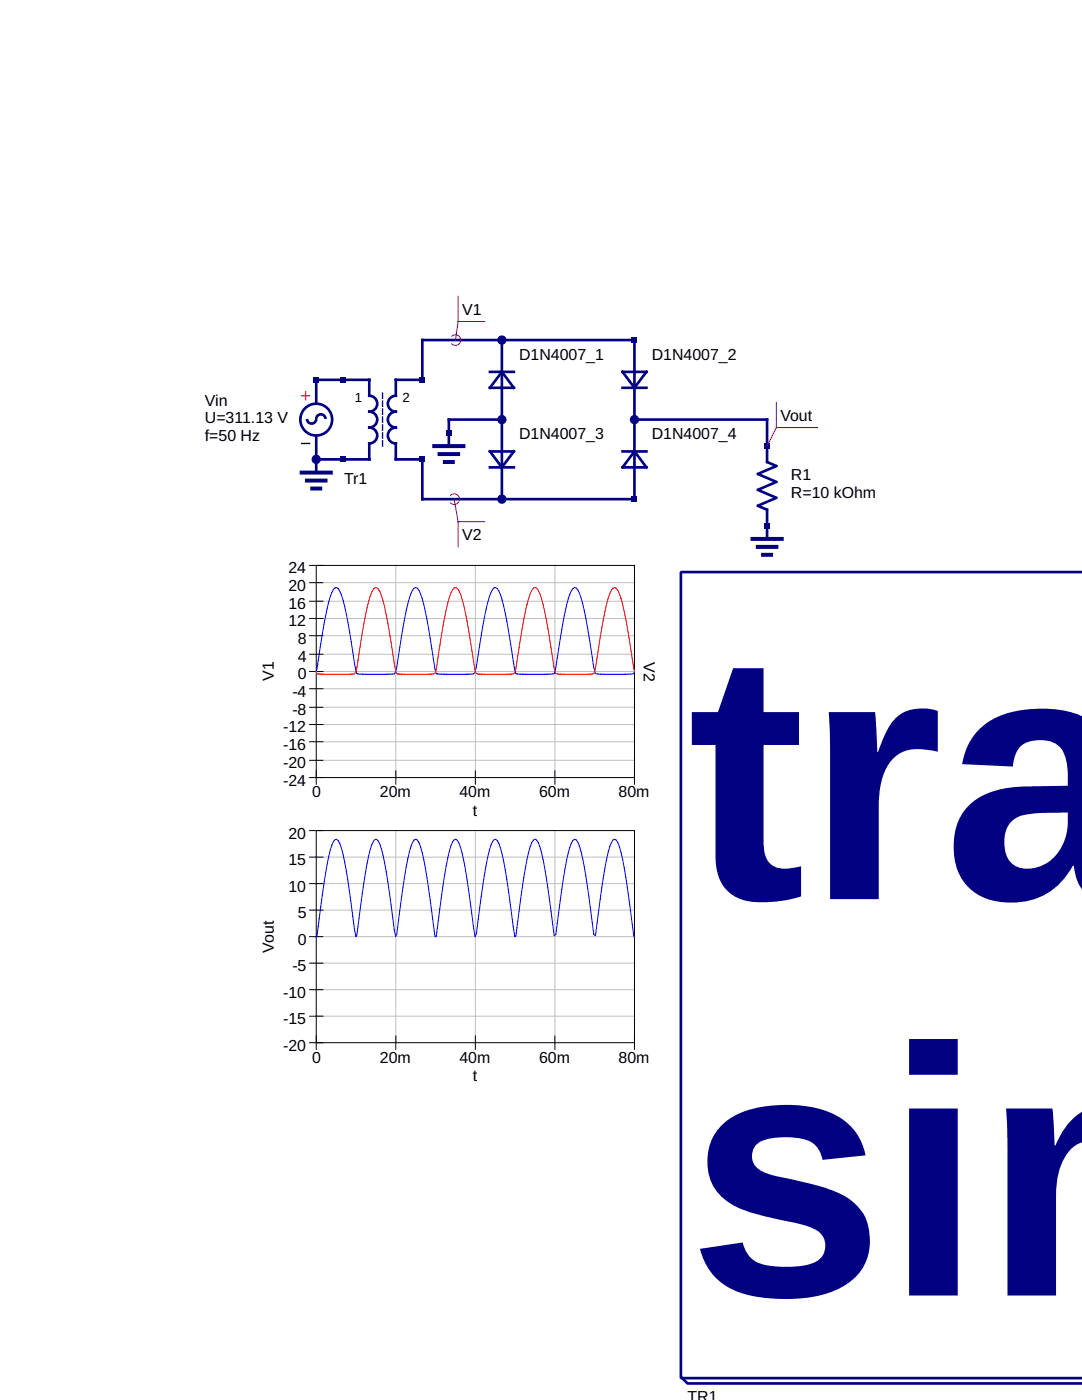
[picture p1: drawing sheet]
<svg xmlns="http://www.w3.org/2000/svg" width="216mm" height="279mm" viewBox="0 0 216 279" stroke-linecap="round" stroke-linejoin="round" font-family="sans-serif">
<g fill="none" stroke="#000080" stroke-width=".53">
<path d="M84.3 67.9h42.3v31.7h-42.3v-7.9h-5.3v-3.2a1.59 1.59 0 0 1-1.6-1.6 1.59 1.59 0 0 1 1.6-1.6 1.59 1.59 0 0 1-1.6-1.6 1.59 1.59 0 0 1 1.6-1.5 1.59 1.59 0 0 1-1.6-1.6 1.59 1.59 0 0 1 1.6-1.6v-3.2h5.3zM97.8 74.2h4.7M100.1 67.9v31.7M100.1 74.2l2.4 3.2h-4.7zM124.2 74.2h4.8l-2.4 3.2zM124.2 77.4h4.8M61.3 83.6a.93 .93 0 0 0 .9 .9 .93 .93 0 0 0 .9-.9 .93 .93 0 0 1 .9-.9 .93 .93 0 0 1 1 .9M63.1 80.6v-4.8h10.6v3.2a1.59 1.59 0 0 1 1.6 1.6 1.59 1.59 0 0 1-1.6 1.6 1.59 1.59 0 0 1 1.6 1.5 1.59 1.59 0 0 1-1.6 1.6 1.59 1.59 0 0 1 1.6 1.6 1.59 1.59 0 0 1-1.6 1.6v3.2h-10.6M63.1 86.9v7.4M97.8 93.3h4.7M97.8 90.1h4.7l-2.4 3.2zM100.1 83.7h-10.5v5.3"/>
<path d="M124.2 90.1h4.8M126.6 83.7h26.5v8.5l1.8 .8-3.7 1.6 3.7 1.6-3.7 1.6 3.7 1.6-3.7 1.5 1.9 .8v5.9M126.6 90.1l2.4 3.2h-4.8zM135.9 114.2v160.8h80M135.9 114.2h.1M135.9 114.2h80M135.9 274.8l1.3 1.3h78.7"/>
<circle cx="63.1" cy="83.7" r="3.2"/>
</g>
<path d="M60.2 94.3h5.8M61.3 95.9h3.7M62.3 97.5h1.6M86.7 89h5.8M87.7 90.6h3.7M88.8 92.2h1.6M150.2 107.6h5.8M151.2 109.1h3.7M152.3 110.7h1.6" fill="none" stroke="#000080" stroke-width=".79"/>
<path d="M76.3 78.4v10.6" fill="none" stroke="#000080" stroke-width=".26" stroke-dasharray="1.1 .5"/>
<path d="M60.2 79h1.6M61 78.2v1.6" fill="none" stroke="#f00" stroke-width=".26"/>
<path d="M60.2 88.5h1.6" fill="none" stroke="#000" stroke-width=".26"/>
<path d="M91.4 59.1v5.1M90.1 67.1a1.06 1.06 0 0 1 1.5 0 1.06 1.06 0 0 1 0 1.5 1.06 1.06 0 0 1-1.5 0M91.4 64.2l-.5 3.7M91.4 64.2h5.3M89.9 98.9a1.06 1.06 0 0 1 1.5 0 1.06 1.06 0 0 1 0 1.5 1.06 1.06 0 0 1-1.5 0M90.6 99.6l.8 4.5M91.4 104.1v5M91.4 104.1h5.3" fill="none" stroke="#800080" stroke-width=".2"/>
<g fill="#000080">
<path d="M89 85.9h1.1v1h-1.1z"/>
<path d="M67.9 75.3h1v1h-1z"/>
<path d="M83.7 75.3h1.1v1h-1.1z"/>
<path d="M83.7 91.1h1.1v1.1h-1.1z"/>
<path d="M67.9 91.1h1v1.1h-1z"/>
<path d="M62.6 75.3h1v1h-1z"/>
</g>
<g fill="#000080" stroke="#000080" stroke-width=".26">
<circle cx="63.1" cy="91.7" r=".79"/>
<circle cx="100.1" cy="67.9" r=".79"/>
<circle cx="100.1" cy="83.7" r=".79"/>
<circle cx="100.1" cy="99.6" r=".79"/>
<circle cx="126.6" cy="83.7" r=".79"/>
</g>
<g fill="#000080">
<path d="M126.1 67.3h1v1.1h-1z"/>
<path d="M126.1 99.1h1v1h-1z"/>
<path d="M152.5 104.4h1.1v1h-1.1z"/>
<path d="M152.5 88.5h1.1v1.1h-1.1z"/>
</g>
<path d="M154.9 85.3l-1.8 3.7M154.9 80.3v5M154.9 85.3h8.2" fill="none" stroke="#800080" stroke-width=".2"/>
<g fill="none" stroke="#c0c0c0" stroke-width=".2">
<path d="M63.1 116.3h63.5M63.1 120h63.5M79 112.8v42.4M94.9 112.8v42.4M110.7 112.8v42.4M63.1 123.4h63.5M63.1 126.9h63.5M63.1 130.6h63.5M63.1 134h63.5M63.1 137.5h63.5M63.1 141.2h63.5M63.1 144.6h63.5"/>
<path d="M63.1 148h63.5M63.1 151.7h63.5M63.1 171.1h63.5M63.1 176.3h63.5M79 165.8v42.3M94.9 165.8v42.3M110.7 165.8v42.3M63.1 181.6h63.5M63.1 186.9h63.5M63.1 192.2h63.5M63.1 197.5h63.5M63.1 202.8h63.5"/>
</g>
<g fill="none" stroke="#000" stroke-width=".2">
<path d="M61.8 112.8h64.8v43.7M61.8 120h2.6M61.8 116.3h2.6M63.1 112.8v43.7M61.8 137.5h2.6M61.8 134h2.6M61.8 130.6h2.6M61.8 126.9h2.6M61.8 123.4h2.6M61.8 155.2h64.8M61.8 151.7h2.6M61.8 148h2.6"/>
<path d="M61.8 144.6h2.6M61.8 141.2h2.6M79 153.9v2.6M94.9 153.9v2.6M110.7 153.9v2.6M61.8 165.8h64.8v43.6M61.8 176.3h2.6M61.8 171.1h2.6M63.1 165.8v43.6M61.8 197.5h2.6M61.8 192.2h2.6M61.8 186.9h2.6"/>
<path d="M61.8 181.6h2.6M61.8 208.1h64.8M61.8 202.8h2.6M79 206.8v2.6M94.9 206.8v2.6M110.7 206.8v2.6"/>
</g>
<path d="M126.6 134l-.1 .4-.7 .1-5.4 .1-1.6-.2-.3-1.2-.7-4.2a44.8 44.8 0 0 0-2.5-11.3l-.3-.3-.3-.1a3.1 3.1 0 0 0-1.3 2.2l-1 4.3-1.5 9.4-.3 1.2-2.2 .2-5.1-.1-.4-.1-.2-.6a124.5 124.5 0 0 0-2.8-15.1l-.7-1.2-.3-.2h-.3a5.8 5.8 0 0 0-1.3 3l-.9 4.6-1.6 9.3-.3 .3h-.7h-6.3l-.5-.1-.2-.8a108.4 108.4 0 0 0-2.9-15.1l-.6-1.1-.3-.1a2.55 2.55 0 0 0-1.3 2.1 122.3 122.3 0 0 0-2.5 13.8l-.3 .9a1.27 1.27 0 0 1-1.2 .4h-6.1l-.4-.1-.2-.4a137.1 137.1 0 0 0-2.8-15.2l-.7-1.3-.3-.2h-.3a5.1 5.1 0 0 0-1.3 2.8l-1 4.5-1.5 9.4M63.1 186.9h.1M63.2 186.9h-.1M126.6 186.9l-.1-.1a152 152 0 0 0-2.9-17.8l-.6-1.3-.4-.2-.3 .2a9.7 9.7 0 0 0-1.3 3.8l-.9 5.7-1.3 9.5-.3-.2a141.7 141.7 0 0 0-2.9-17.7l-.6-1.2-.3-.1a3.8 3.8 0 0 0-1.3 2.7 188.9 188.9 0 0 0-2.5 16.3l-.3 .2a151 151 0 0 0-2.9-17.8l-.6-1.2-.3-.2-.4 .2a9.8 9.8 0 0 0-1.2 3.8l-1 5.7-1.3 9.6-.2 .1-.3-1.9a126.6 126.6 0 0 0-2.5-15.8l-.7-1.5-.3-.2-.3 .1a7.6 7.6 0 0 0-1.3 3.5l-.9 5.5-1.4 9.8-.2 .5-.3-1.9a125.5 125.5 0 0 0-2.6-15.8l-.6-1.5-.3-.2-.4 .1a7.8 7.8 0 0 0-1.2 3.5l-1 5.6-1.3 9.8-.1 .4-.2-.1a156.8 156.8 0 0 0-2.9-17.8l-.6-1.3-.3-.2-.4 .1a9.3 9.3 0 0 0-1.2 3.8l-1 5.7-1.2 9.3-.3 .5-.2-1.4a139.8 139.8 0 0 0-2.6-16.1l-.6-1.6-.3-.3h-.4a6.1 6.1 0 0 0-1.2 3.3l-1 5.4-1.4 10.4-.2 .3-.3-1.6a134.5 134.5 0 0 0-2.5-16l-.7-1.5-.3-.3-.3 .1a6.7 6.7 0 0 0-1.3 3.3l-1 5.4-1.4 10.6" fill="none" stroke="#00f" stroke-width=".2"/>
<path d="M63.1 134h.1M126.6 134a149.1 149.1 0 0 0-2.7-14.6 2.71 2.71 0 0 0-1.3-2.1 2.69 2.69 0 0 0-1.2 2.1 127.5 127.5 0 0 0-2.6 14.1l-.3 .9-.3 .1-5.1 .1-2.2-.2-.3-.9-.7-4.2a47.6 47.6 0 0 0-2.5-11.5l-.3-.4-.3-.1a2.72 2.72 0 0 0-1.3 2.1 138.9 138.9 0 0 0-2.7 14.4 .8 .8 0 0 1-1 .7h-6.6h-.2l-.2-.7a122.7 122.7 0 0 0-2.9-15.1l-.6-1.2-.3-.2h-.4a5.9 5.9 0 0 0-1.2 3l-1 4.6-1.4 8.7a.97 .97 0 0 1-.5 .9h-7.3l-.5-2.1a98.3 98.3 0 0 0-2.6-13.5l-.6-1.4-.3-.2h-.4a4.8 4.8 0 0 0-1.2 2.7 151.8 151.8 0 0 0-2.4 13.3l-.2 .8-.3 .4h-7a.45 .45 0 0 1-.6-.5" fill="none" stroke="#f00" stroke-width=".2"/>
<g font-size="70.6" fill="#000080">
<text x="137.2" y="179.4">tra</text>
<text x="137.2" y="258.6">sim</text>
</g>
<g font-size="3.2">
<text x="92.2" y="62.8">V1</text>
<text x="103.6" y="71.8">D1N4007_1</text>
<text x="130" y="71.8">D1N4007_2</text>
<text x="40.9" y="81.1">Vin</text>
<text x="155.7" y="84">Vout</text>
<text x="40.9" y="84.5">U=311.13 V</text>
<text x="40.9" y="87.9">f=50 Hz</text>
<text x="103.6" y="87.7">D1N4007_3</text>
<text x="130" y="87.7">D1N4007_4</text>
<text x="157.8" y="95.9">R1</text>
<text x="68.7" y="96.7">Tr1</text>
<text x="157.8" y="99.3">R=10 kOhm</text>
<text x="92.2" y="107.8">V2</text>
<text x="57.5" y="117.9">20</text>
<text x="57.5" y="114.4">24</text>
<text x="57.5" y="125">12</text>
<text x="57.5" y="121.6">16</text>
<text x="59.4" y="128.5">8</text>
<text x="54.6" y="135.9" transform="rotate(-90 54.6 135.9)">V1</text>
<text x="59.4" y="135.6">0</text>
<text x="59.4" y="132.2">4</text>
<text x="128.5" y="132.2" transform="rotate(90 128.5 132.2)">V2</text>
<text x="58.3" y="142.7">-8</text>
<text x="58.3" y="139">-4</text>
<text x="56.5" y="149.6">-16</text>
<text x="56.5" y="146.2">-12</text>
<text x="56.5" y="153.3">-20</text>
<text x="56.5" y="156.8">-24</text>
<text x="62.3" y="159.1">0</text>
<text x="75.8" y="159.1">20m</text>
<text x="91.7" y="159.1">40m</text>
<text x="107.6" y="159.1">60m</text>
<text x="123.4" y="159.1">80m</text>
<text x="57.5" y="167.3">20</text>
<text x="94.3" y="162.9">t</text>
<text x="57.5" y="172.6">15</text>
<text x="57.5" y="177.9">10</text>
<text x="59.4" y="183.2">5</text>
<text x="54.6" y="190.1" transform="rotate(-90 54.6 190.1)">Vout</text>
<text x="59.4" y="188.5">0</text>
<text x="58.3" y="193.8">-5</text>
<text x="56.5" y="199.1">-10</text>
<text x="56.5" y="209.7">-20</text>
<text x="56.5" y="204.4">-15</text>
<text x="62.3" y="212.1">0</text>
<text x="75.8" y="212.1">20m</text>
<text x="91.7" y="212.1">40m</text>
<text x="94.3" y="215.8">t</text>
<text x="107.6" y="212.1">60m</text>
<text x="123.4" y="212.1">80m</text>
<text x="137.2" y="279.8">TR1</text>
</g>
<g font-size="2.6">
<text x="70.8" y="80.3">1</text>
<text x="80.3" y="80.3">2</text>
</g>
</svg>
